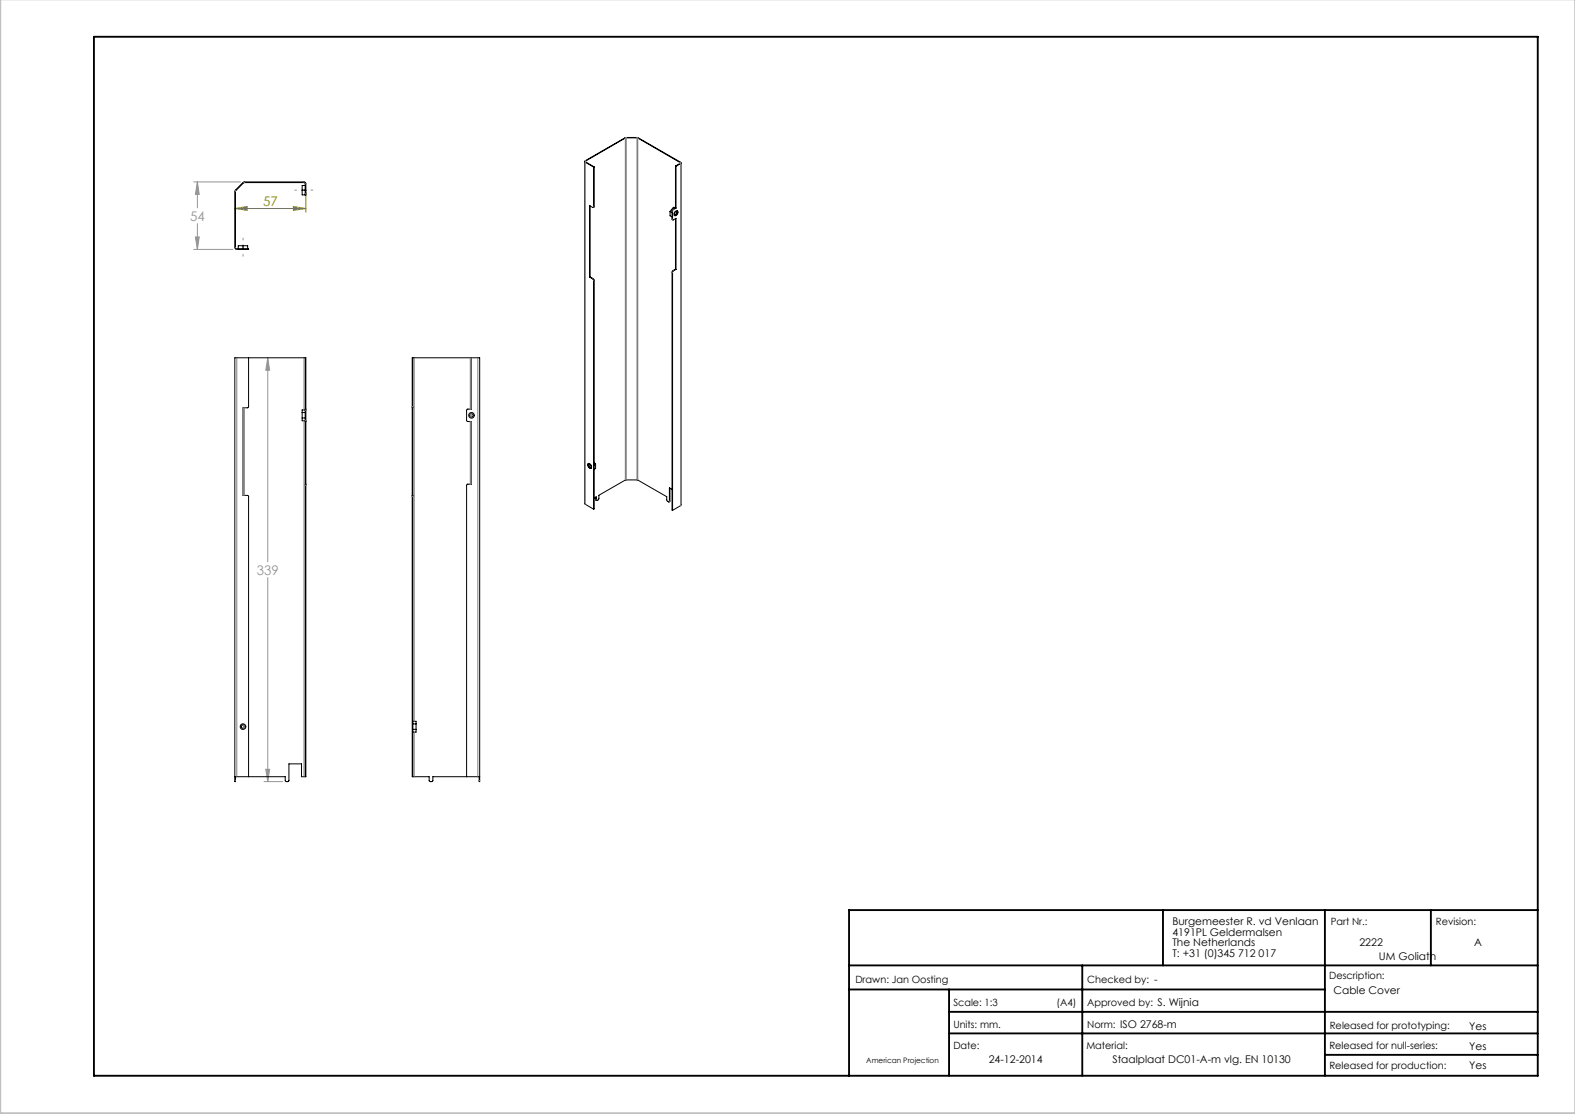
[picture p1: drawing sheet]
<svg xmlns="http://www.w3.org/2000/svg" width="420mm" height="297mm" viewBox="0 0 420 297" stroke-linecap="round" stroke-linejoin="round" font-family="sans-serif">
<path d="M25 9.8h385.1v277h-385.1zM226.4 257.4h183.6M288.6 257.4v29.3M310.1 242.6v14.8M353.3 242.6v44.1M381.6 242.6v14.8M410 242.6h-183.6v44.2M226.4 263.8h126.9M253.1 269.8h156.9M253.1 263.8v22.9M253.2 275.5h156.8M353.3 281.2h56.7" fill="none" stroke="#000" stroke-width=".5"/>
<path d="M.1 -.1v296.9h419.9" fill="none" stroke="#c0c0c0" stroke-width=".5"/>
<path d="M62.6 55.6h19M62.6 55.6l3.3-.5v1zM78.2 55.1l3.4 .5-3.4 .5zM81.6 51.2v5.4" fill="none" stroke="#808000" stroke-width=".27"/>
<path d="M51.6 48.5h12.5M52.6 48.5l.5 3.3h-1zM52.6 48.5v6.9M52.6 59.6v6.9M51.6 66.5h10.5M52.1 63.2h1l-.5 3.3zM71.4 95.4l.5 3.3h-1zM71.4 95.4v54.4M71.4 154v54.4M70.4 208.4h5M70.9 205.1h1l-.5 3.3z" fill="none" stroke="#959595" stroke-width=".27"/>
<path d="M78.6 50.7h4.8M64.8 63.5v4.8" fill="none" stroke="#959595" stroke-width=".27" stroke-dasharray="15.2 1.3 1.3 1.3" stroke-dashoffset="14.7"/>
<path d="M62.6 55.6l3.3-.5v1zM78.2 55.1l3.4 .5-3.4 .5z" fill="#808000"/>
<path d="M71.4 95.4l.5 3.3h-1zM70.9 205.1h1l-.5 3.3zM52.6 48.5l.5 3.3h-1zM52.1 63.2h1l-.5 3.3z" fill="#959595"/>
<g fill="none" stroke="#000" stroke-width=".27">
<path d="M64.8 48.6l16.4-.1 .4 .4v3.1h-.2v-3.1l-.3-.2h-16.1l-2.2 2.2v15.2l.2 .2h3.3v.2h-3.3l-.4-.5v-15zM80.6 50.7h1M81.4 49.5h-.8v2.5h.8M155.9 43.1v91.2l2.4 1.4M157.3 54.9v18.9M158.3 44.6v10.7l-1.1-.5v19.1M158.4 44.5v10.6l-.2 .2M158.4 44.5l-.1 .1M178.7 56.4l.5 .3M178.7 56.4v1.1l.5 .4M179.6 55.3l-.9 1.1M179.6 55.3l.4 .2"/>
<path d="M179.6 55.3h.5M180.1 44.3l1.3-.8v-.2l-11.3-6.5h-3.2l-10.8 6.2 2.3 1.5M180.1 55.4l-.9 .8v2.3l.2 .1M180.1 56.4h.2a.4 .4 0 0 1 0 .5 .4 .4 0 0 1-.5 .2zM180.1 44.3h.2M180.1 55.4l.2 .1M180.1 44.3v11.1M180.1 58.3v13.5M180.2 56.3l.2-.1a.62 .62 0 0 1 .5 .6 .62 .62 0 0 1-.5 .6l-.2 .1a.56 .56 0 0 1-.5-.5 .56 .56 0 0 1 .4-.6zM180.3 55.5l-.9 .7v2.4h.2l.7-.4v13.6M180.3 44.3l1.2-.7 .1-.3-11.4-6.6h-3.3l-10.9 6.2v.3l2.3 1.4M180.3 44.3v11.2"/>
<path d="M180.6 56.2a.91 .91 0 0 1-.8 1.3M181.6 43.4v91.3l-2.2 1.4M63.5 66.3v-.8h2.5v.8M64.8 65.5v.8M157.2 73.9l1.1 .7v61.1M157.3 73.8l1 .6 .1 .3v61h-.1M157.3 73.8l-.1 .1M180.1 71.8l-.9 .7v63.5l.2 .1M180.1 71.8h.2M180.3 71.8l-.9 .7v63.6M66.3 95.4v13.1l-.2 .2h-1.3v23.4h1.3l.2 .2v74.8M81.4 95.4h-18.8v113h.2v-1.3"/>
<path d="M81.4 95.4h.2v13.7M81.4 95.4v13.7M110.1 95.4h17.8v113h-.1v-1.3M110.1 95.4h-.2v13.3M110.1 95.4v13.3M125.7 95.4v13.7h-1.1l-.2 .2v2.8l.3 .3h1v16.7h-1.1l-.2 .2v77.8M80.6 111.4h.8M80.6 110h.8M81.4 109.1v3.3M81.4 112.4v16.7M81.4 109.1h.2M81.4 112.4h.2"/>
<path d="M81.4 109.3h-.8v2.9h.8M81.6 109.1v3.3M81.6 112.4v16.7M109.9 108.7h.2M109.9 108.7v23.4M110.1 108.7v23.4M81.4 129.1v78M81.4 129.1h.2M81.6 129.1v78h-.2M109.9 132.1v75h.2M109.9 132.1h.2M110.1 132.1v75"/>
<path d="M156.8 123.7a.75 .75 0 0 1 .8 .3 .75 .75 0 0 1-.1 .9 .96 .96 0 0 1-.7-1.2zM156.9 123.5a.97 .97 0 0 0 .8 1.3M157.1 123.8a.39 .39 0 0 1 .5 .2 .39 .39 0 0 1-.3 .5l-.2-.4zM158.4 123.2l.4 .6M158.8 123.8l-.4 .2M158.8 123.8v1.1l-.4 .3M158.9 132.5v.8l.2 .2M178.6 130.1v3.5l-.2 .2M179.2 130.5l-.7-.4v3.7h-.2l-.5-.4v-1l-7.8-4.5h-3.2l-7.1 4.1v1l-.5 .5-.2-.2v-.8l-.6 .3M110.1 194.4h.8M110.1 192.3h.8v2.9h-.8M110.1 193h.8"/>
<path d="M62.6 207.1h13.5v1.1l.8 .2 .1-.2v-4.5h3.4v3.4h1M110.1 207.1h4.3v1l.3 .3 .7-.2v-1.1h12.5"/>
<circle cx="125.7" cy="110.7" r=".75"/>
<circle cx="125.7" cy="110.7" r=".43"/>
<circle cx="64.8" cy="193.7" r=".43"/>
<circle cx="64.8" cy="193.7" r=".75"/>
</g>
<g fill="none" stroke="#808080" stroke-width=".27">
<path d="M166.7 36.8l.1 91.2M167 36.7v91.2M169.9 36.7v91.2M170.2 36.8h-.1v91.2M62.6 51h.2M62.8 50.7l.1 .1M64.8 48.6l.1 .2M65.2 48.5v.2M81.1 48.5v.2M81.4 49h.2M81.4 51.7h.2M156.1 42.9v91.5"/>
<path d="M158.4 55.1l-.1 .1M179.2 56.2l.2 .1M179.2 58.4l.2 .1M179.5 55.8l.1 .1M181.5 43.2l-.2 .1 .2 .3v91.2M62.6 66h.2M63.1 66.3v.2M158.2 74.3l-.2 .1M158.4 74.7l-.1 .1M179.2 72.6h.2M179.5 72.1l.1 .1M63.1 95.4v111.7"/>
<path d="M81.1 95.4v13.9M110.5 95.4v96.9M125.4 95.4v13.7M125.7 95.4v13.7M127.4 95.4v111.7M64.9 108.7v23.4M65.2 108.7v23.4M81.1 112.2v94.9M81.4 109.4h.2M81.4 112.1h.2M109.9 108.4h.2M125.4 110.5v.5"/>
<path d="M125.4 112.4v16.7M125.7 110.3v.9M125.7 112.4v16.7M81.4 129.4h.2M109.9 132.4h.2M158.9 133.2l.1 .1M178.6 133.6l-.1 .1M64.9 193.3v.8M65.2 193.5v.5M110.5 195.2v11.9M62.6 208.1h.2M127.8 208.1h.1"/>
</g>
<g font-size="3.5" fill="#959595">
<text x="50.7" y="58.8">54</text>
<text x="68.5" y="153.2">339</text>
</g>
<text font-size="3.5" fill="#808000" x="70.2" y="54.8">57</text>
<g font-size="2.8">
<text x="312.7" y="246.7">Burgemeester R. vd Venlaan</text>
<text x="312.7" y="249.5">4191PL Geldermalsen</text>
<text x="312.7" y="252.3">The Netherlands</text>
<text x="312.7" y="255.2">T: +31 (0)345 712 017</text>
<text x="362.5" y="252.3">2222</text>
<text x="367.7" y="256.1">UM Goliath</text>
<text x="393.1" y="252.3">A</text>
<text x="355.6" y="265.1">Cable Cover</text>
<text x="391.8" y="274.5">Yes</text>
<text x="391.8" y="279.8">Yes</text>
<text x="263.7" y="283.4">24-12-2014</text>
<text x="296.7" y="283.4">Staalplaat DC01-A-m vlg. EN 10130</text>
<text x="391.8" y="285.1">Yes</text>
</g>
<g font-size="2.7">
<text x="354.9" y="246.7">Part Nr.:</text>
<text x="382.9" y="246.7">Revision:</text>
<text x="228.1" y="262.1">Drawn: Jan Oosting</text>
<text x="289.9" y="262.1">Checked by: -</text>
<text x="354.5" y="260.9">Description:</text>
<text x="254.2" y="268.1">Scale: 1:3</text>
<text x="281.8" y="268.1">(A4)</text>
<text x="289.9" y="268.1">Approved by: S. Wijnia</text>
<text x="254.2" y="274.2">Units: mm.</text>
<text x="289.9" y="274.2">Norm: ISO 2768-m</text>
<text x="354.6" y="274.4">Released for prototyping:</text>
<text x="254.2" y="279.8">Date:</text>
<text x="289.7" y="279.8">Material:</text>
<text x="354.5" y="279.8">Released for null-series:</text>
<text x="354.5" y="285">Released for production:</text>
</g>
<text font-size="2" x="231" y="283.3">American Projection</text>
</svg>
